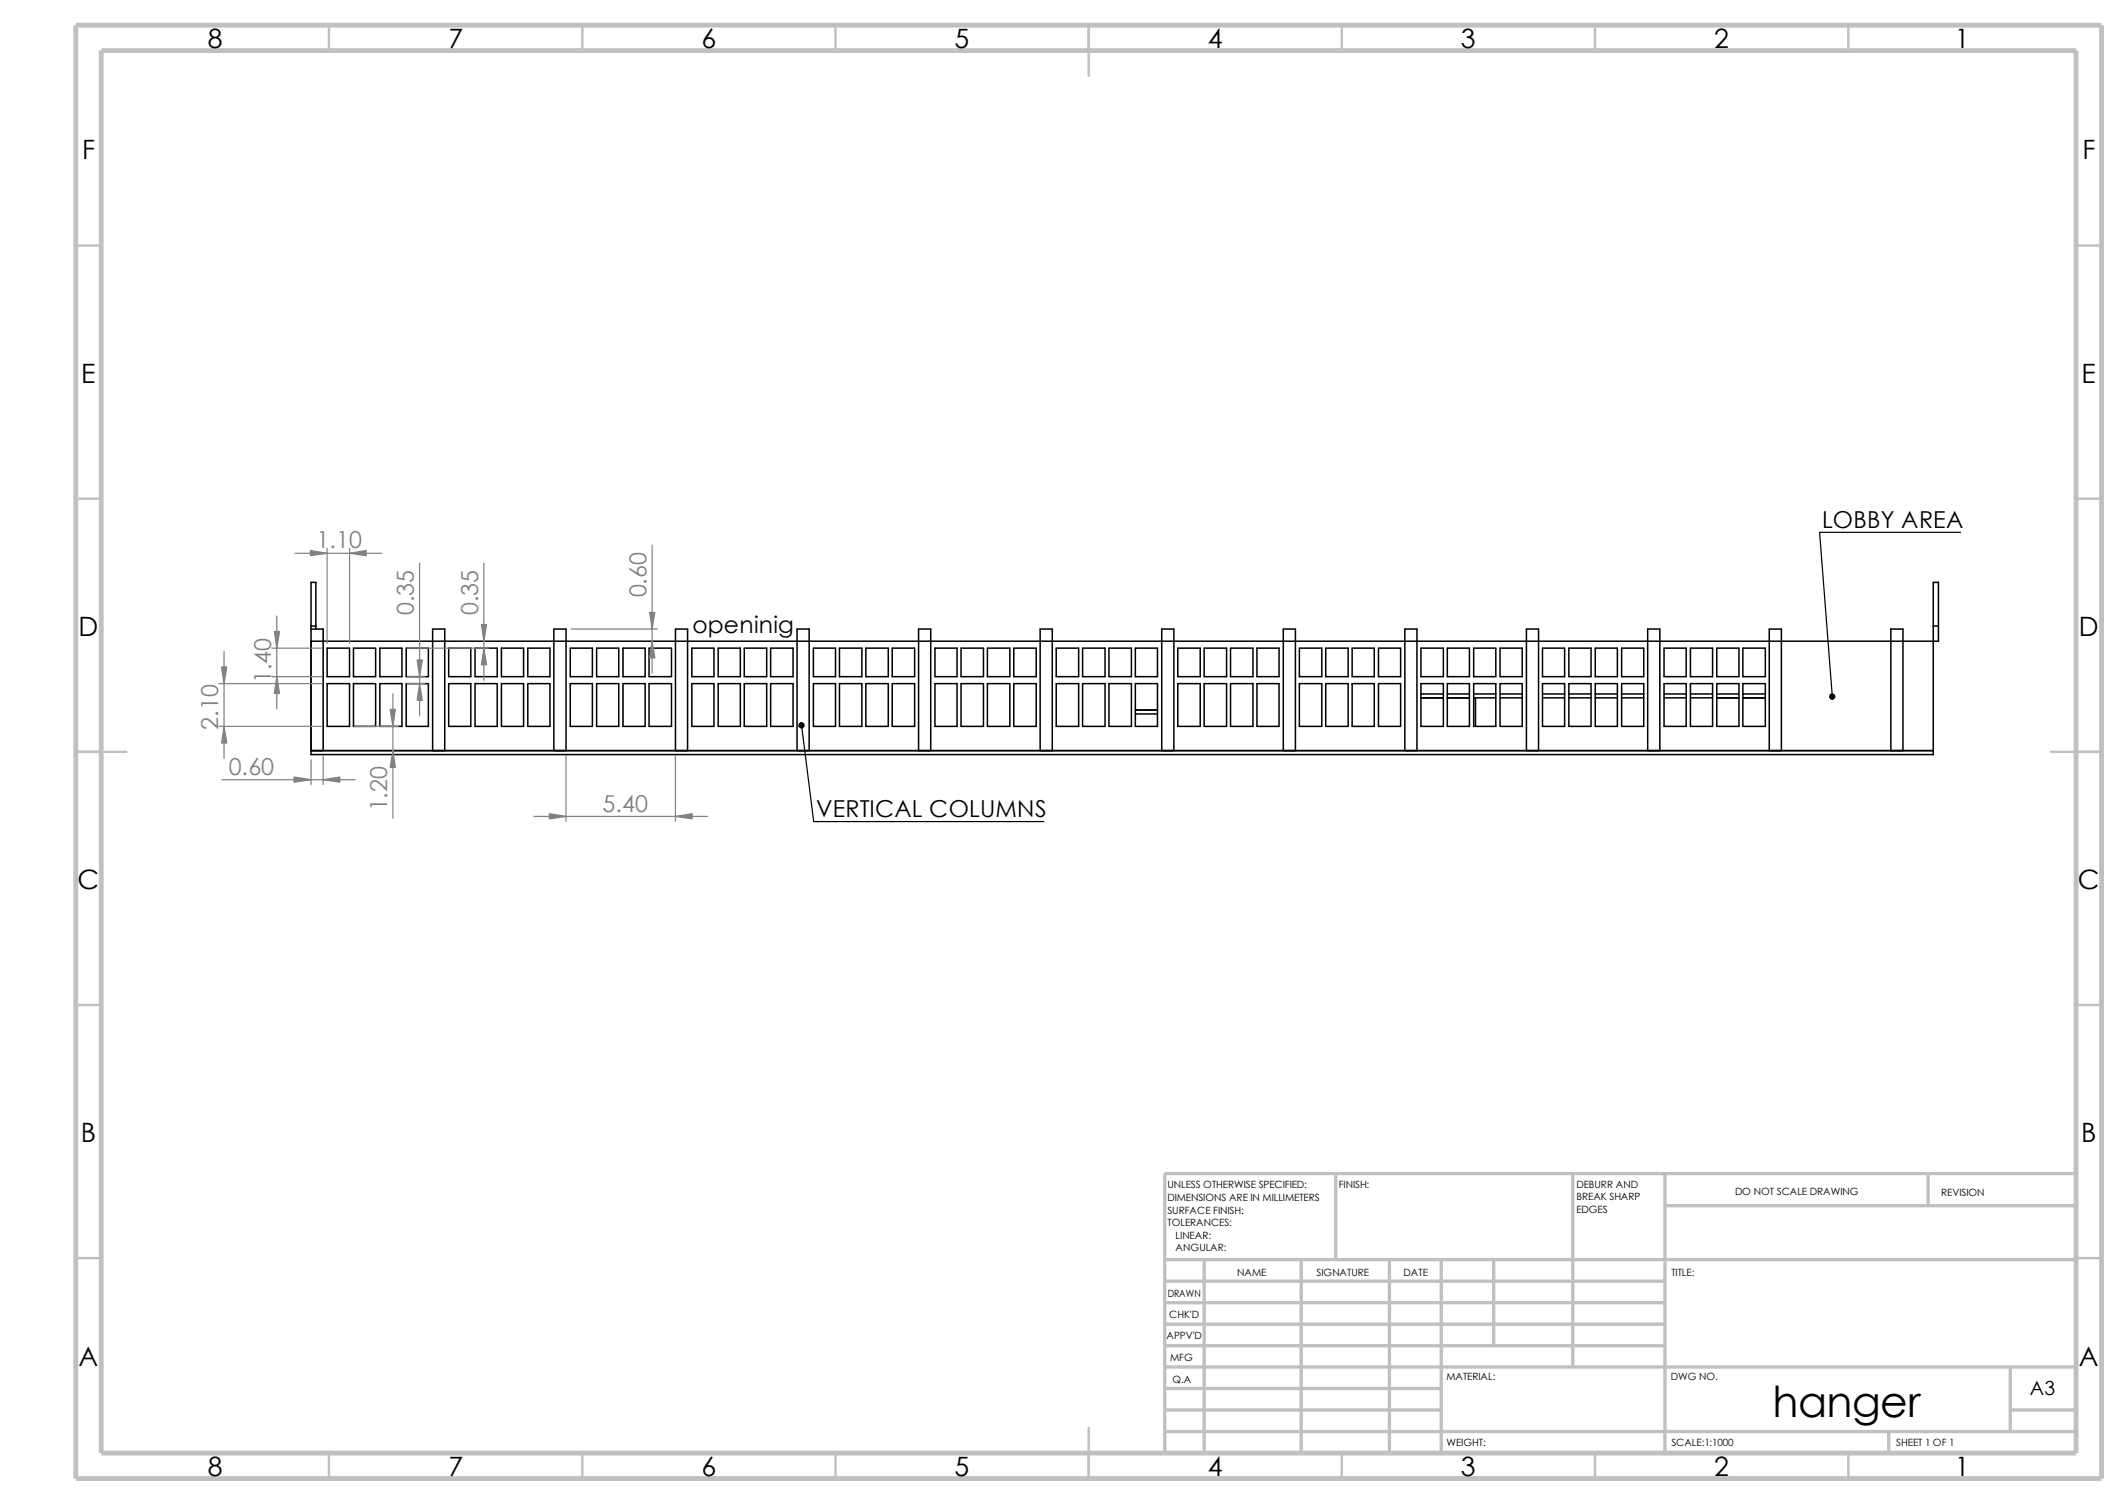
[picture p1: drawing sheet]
<svg xmlns="http://www.w3.org/2000/svg" width="297mm" height="210mm" viewBox="0 0 297 210" stroke-linecap="round" stroke-linejoin="round" font-family="sans-serif">
<g fill="none" stroke="#c0c0c0" stroke-width=".34">
<path d="M45.9 3.5v3.6M81.3 3.5v3.6M116.7 3.5v3.6M152 3.5v7.1M187.4 3.5v3.6M222.7 3.5v3.6M258.1 3.5v3.6M10.6 34.3h3.5M289.9 34.3h3.6M10.6 69.6h3.5M289.9 69.6h3.6M10.6 105h7.1"/>
<path d="M286.4 105h7.1M10.6 140.3h3.5M289.9 140.3h3.6M10.6 175.7h3.5M289.9 175.7h3.6M152 199.4v7.1M45.9 202.9v3.6M81.3 202.9v3.6M116.7 202.9v3.6M187.4 202.9v3.6M222.7 202.9v3.6M258.1 202.9v3.6"/>
</g>
<g fill="none" stroke="#c0c0c0" stroke-width=".47">
<path d="M162.6 175.9h127.3M162.6 178.9h69.9M168.1 175.9v27M181.7 175.9v27M186.5 163.9v12M194 175.9v27M201.3 175.9v27M208.6 175.9v12M219.6 163.9v27M232.5 163.9v39M232.5 168.4h57.4M269.2 163.9v4.5"/>
<path d="M289.9 163.9h-127.3v39M162.6 199.9h127.3M162.6 187.9h69.9M162.6 184.9h69.9M162.6 181.9h69.9M162.6 196.9h38.7M162.6 193.9h38.7M162.6 190.9h127.3M263.7 199.9v3M280.7 196.9h9.2M280.7 190.9v9"/>
</g>
<path d="M10.6 3.5h282.9v203h-282.9zM14.1 7.1h275.8v195.8h-275.8z" fill="none" stroke="#c0c0c0" stroke-width=".68" stroke-linecap="butt"/>
<g fill="none" stroke="#000" stroke-width=".21">
<path d="M43.4 87.8h1.7v17M43.4 87.4h.7M44.1 87.8v-6.5h-.7v24.1h226.6v-24.1h.7v8.2h-227.3M45.7 95.5h3.1v5.9h-3.1zM45.7 90.5h3.1v4h-3.1zM49.4 95.5h3.1v5.9h-3.1zM49.4 90.5h3.1v4h-3.1zM53 95.5h3.1v5.9h-3.1zM53 90.5h3.1v4h-3.1zM56.7 95.5h3.1v5.9h-3.1zM56.7 90.5h3.1v4h-3.1zM62.7 95.5h3v5.9h-3z"/>
<path d="M62.7 90.5h3v4h-3zM66.3 95.5h3.1v5.9h-3.1zM66.3 90.5h3.1v4h-3.1zM70 95.5h3.1v5.9h-3.1zM70 90.5h3.1v4h-3.1zM73.7 95.5h3.1v5.9h-3.1zM73.7 90.5h3.1v4h-3.1zM79.6 95.5h3.1v5.9h-3.1zM79.6 90.5h3.1v4h-3.1zM83.3 95.5h3.1v5.9h-3.1zM83.3 90.5h3.1v4h-3.1zM87 95.5h3.1v5.9h-3.1z"/>
<path d="M87 90.5h3.1v4h-3.1zM90.6 95.5h3.2v5.9h-3.2zM90.6 90.5h3.2v4h-3.2zM96.6 95.5h3.1v5.9h-3.1zM96.6 90.5h3.1v4h-3.1zM100.3 95.5h3.1v5.9h-3.1zM100.3 90.5h3.1v4h-3.1zM103.9 95.5h3.2v5.9h-3.2zM103.9 90.5h3.2v4h-3.2zM107.6 95.5h3.1v5.9h-3.1zM107.6 90.5h3.1v4h-3.1zM113.6 95.5h3.1v5.9h-3.1z"/>
<path d="M113.6 90.5h3.1v4h-3.1zM117.2 95.5h3.2v5.9h-3.2zM117.2 90.5h3.2v4h-3.2zM120.9 95.5h3.1v5.9h-3.1zM120.9 90.5h3.1v4h-3.1zM124.6 95.5h3.1v5.9h-3.1zM124.6 90.5h3.1v4h-3.1zM130.6 95.5h3v5.9h-3zM130.6 90.5h3v4h-3zM134.2 95.5h3.1v5.9h-3.1zM134.2 90.5h3.1v4h-3.1zM137.9 95.5h3.1v5.9h-3.1z"/>
<path d="M137.9 90.5h3.1v4h-3.1zM141.6 95.5h3.1v5.9h-3.1zM141.6 90.5h3.1v4h-3.1zM147.5 95.5h3.1v5.9h-3.1zM147.5 90.5h3.1v4h-3.1zM151.2 95.5h3.1v5.9h-3.1zM151.2 90.5h3.1v4h-3.1zM154.9 95.5h3.1v5.9h-3.1zM154.9 90.5h3.1v4h-3.1zM158.5 99.1h3.1M158.5 99.7h3.1M158.5 95.5h3.1v5.9h-3.1z"/>
<path d="M158.5 90.5h3.1v4h-3.1zM164.5 95.5h3.1v5.9h-3.1zM164.5 90.5h3.1v4h-3.1zM168.1 95.5h3.2v5.9h-3.2zM168.1 90.5h3.2v4h-3.2zM171.8 95.5h3.2v5.9h-3.2zM171.8 90.5h3.2v4h-3.2zM175.5 95.5h3.1v5.9h-3.1zM175.5 90.5h3.1v4h-3.1zM181.4 95.5h3.2v5.9h-3.2zM181.4 90.5h3.2v4h-3.2zM185.1 95.5h3.2v5.9h-3.2z"/>
<path d="M185.1 90.5h3.2v4h-3.2zM188.8 95.5h3.1v5.9h-3.1zM188.8 90.5h3.1v4h-3.1zM192.5 95.5h3.1v5.9h-3.1zM192.5 90.5h3.1v4h-3.1zM198.4 97.5h3.1M198.4 96.9h3.1M198.4 95.5h3.1v5.9h-3.1zM198.4 90.5h3.1v4h-3.1zM202.1 97.5h3.1M202.1 96.9h3.1M202.1 90.5h3.1v4h-3.1z"/>
<path d="M202.1 95.5h3.1v5.9h-3.1zM205.8 97.5h3.1M205.8 96.9h3.1M205.8 95.5h3.1v5.9h-3.1zM205.8 90.5h3.1v4h-3.1zM206 97.5v3.9M209.5 97.5h3.1M209.5 96.9h3.1M209.5 95.5h3.1v5.9h-3.1zM209.5 90.5h3.1v4h-3.1zM215.4 97.5h3.1M215.4 96.9h3.1"/>
<path d="M215.4 95.5h3.1v5.9h-3.1zM215.4 90.5h3.1v4h-3.1zM219.1 97.5h3.1M219.1 96.9h3.1M219.1 95.5h3.1v5.9h-3.1zM219.1 90.5h3.1v4h-3.1zM222.8 97.5h3M222.8 96.9h3M222.8 95.5h3v5.9h-3zM222.8 90.5h3v4h-3zM226.4 97.5h3.1M226.4 96.9h3.1"/>
<path d="M226.4 95.5h3.1v5.9h-3.1zM226.4 90.5h3.1v4h-3.1zM232.4 97.5h3.1M232.4 96.9h3.1M232.4 95.5h3.1v5.9h-3.1zM232.4 90.5h3.1v4h-3.1zM236.1 97.5h3M236.1 96.9h3M236.1 95.5h3v5.9h-3zM236.1 90.5h3v4h-3zM239.7 97.5h3.1M239.7 96.9h3.1"/>
<path d="M239.7 95.5h3.1v5.9h-3.1zM239.7 90.5h3.1v4h-3.1zM243.4 97.5h3.1M243.4 96.9h3.1M243.4 95.5h3.1v5.9h-3.1zM243.4 90.5h3.1v4h-3.1zM270 87.4h.7M43.4 104.8h226.6M60.4 104.8v-17h1.7v17M77.3 104.8v-17h1.7v17M94.3 104.8v-17h1.7v17M111.3 104.8v-17h1.7v17"/>
<path d="M128.3 104.8v-17h1.7v17M145.2 104.8v-17h1.7v17M162.2 104.8v-17h1.7v17M179.2 104.8v-17h1.7v17M196.2 104.8v-17h1.7v17M213.1 104.8v-17h1.7v17M230.1 104.8v-17h1.7v17M247.1 104.8v-17h1.7v17M264 104.8v-17h1.7v17"/>
</g>
<g fill="none" stroke="#808080" stroke-width=".17">
<path d="M41.2 77.3h12.1M45.7 76.5v13.3M48.8 76.5v13.3M58.6 78.7v21.2M67.6 78.7v16.3M91.1 76.1v17.9M30.6 95.5h14.4M31.3 91v14.9M38 90.5h7M38 94.5h7M38.7 86v13M54.9 96.9v17.4"/>
<path d="M56.9 90.5h11.4M56.9 95.5h2.4M56.9 94.5h2.4M79.8 87.8h12M30.6 101.4h14.4M31 108.9h18.6M43.4 106.1v3.5M45.1 105.5v4.1M49.5 101.4h6.1M74.5 114h24.3M79 105.5v9.2M94.3 105.5v9.2"/>
</g>
<g fill="#808080" stroke="#808080" stroke-width=".17">
<path d="M54.5 99.1h.7l-.3 2.3z"/>
<path d="M54.9 104.8l.3 2.3h-.7z"/>
<path d="M48.8 77.3l2.3-.4v.7z"/>
<path d="M43.3 76.9l2.4 .4-2.4 .3z"/>
<path d="M76.7 113.6l2.3 .4-2.3 .3z"/>
<path d="M94.3 114l2.3-.4v.7z"/>
<path d="M45.1 108.9l2.4-.4v.7z"/>
<path d="M41.1 108.5l2.3 .4-2.3 .3z"/>
<path d="M67.6 90.5l.3 2.3h-.7z"/>
<path d="M67.2 87.2h.7l-.3 2.3z"/>
<path d="M31.3 101.4l.4 2.4h-.8z"/>
<path d="M30.9 93.1h.8l-.4 2.4z"/>
<path d="M58.6 95.5l.4 2.3h-.7z"/>
<path d="M58.3 92.2h.7l-.4 2.3z"/>
<path d="M38.3 88.2h.7l-.3 2.3z"/>
<path d="M38.7 94.5l.3 2.3h-.7z"/>
<path d="M91.1 89.5l.3 2.4h-.7z"/>
<path d="M90.7 85.5h.7l-.3 2.3z"/>
</g>
<path d="M273.8 74.3h-19.7l1.8 23M111.9 101.3l1.7 13.4h32.2" fill="none" stroke="#000" stroke-width=".17"/>
<g fill="#000" stroke="#000" stroke-width=".17">
<path d="M255.6 97a.36 .36 0 0 1 .6 .1 .36 .36 0 0 1-.3 .5v-.3v.3a.37 .37 0 0 1-.4-.2 .37 .37 0 0 1 .1-.4z" fill-rule="evenodd"/>
<path d="M111.6 101l.3-.1v.4v-.4a.37 .37 0 0 1 .4 .5 .37 .37 0 0 1-.5 .2 .37 .37 0 0 1-.2-.6z" fill-rule="evenodd"/>
</g>
<text font-size="6" x="247.5" y="197.9">hanger</text>
<g font-size="3.7">
<text x="29" y="6.7">8</text>
<text x="62.6" y="6.7">7</text>
<text x="98" y="6.7">6</text>
<text x="133.3" y="6.7">5</text>
<text x="168.7" y="6.7">4</text>
<text x="204" y="6.7">3</text>
<text x="239.4" y="6.7">2</text>
<text x="273" y="6.7">1</text>
<text x="11.5" y="22.1">F</text>
<text x="290.8" y="22.1">F</text>
<text x="11.3" y="53.4">E</text>
<text x="290.7" y="53.4">E</text>
<text x="11" y="88.8">D</text>
<text x="290.3" y="88.8">D</text>
<text x="10.8" y="124.1">C</text>
<text x="290.2" y="124.1">C</text>
<text x="11.3" y="159.5">B</text>
<text x="290.6" y="159.5">B</text>
<text x="11" y="190.8">A</text>
<text x="290.3" y="190.8">A</text>
<text x="29" y="206.2">8</text>
<text x="62.6" y="206.2">7</text>
<text x="98" y="206.2">6</text>
<text x="133.3" y="206.2">5</text>
<text x="168.7" y="206.2">4</text>
<text x="204" y="206.2">3</text>
<text x="239.4" y="206.2">2</text>
<text x="273" y="206.2">1</text>
</g>
<g font-size="3.3" fill="#808080">
<text x="44.2" y="76.6">1.10</text>
<text x="90.3" y="83.4" transform="rotate(-90 90.3 83.4)">0.60</text>
<text x="57.8" y="85.9" transform="rotate(-90 57.8 85.9)">0.35</text>
<text x="66.8" y="85.9" transform="rotate(-90 66.8 85.9)">0.35</text>
<text x="37.8" y="95.4" transform="rotate(-90 37.8 95.4)">1.40</text>
<text x="30.5" y="101.9" transform="rotate(-90 30.5 101.9)">2.10</text>
<text x="31.9" y="108.2">0.60</text>
<text x="54.1" y="113.3" transform="rotate(-90 54.1 113.3)">1.20</text>
<text x="84.1" y="113.3">5.40</text>
</g>
<g font-size="3.3">
<text x="254.4" y="73.7">LOBBY AREA</text>
<text x="96.7" y="88.3">openinig</text>
<text x="114" y="114">VERTICAL COLUMNS</text>
</g>
<text font-size="2.7" x="283.5" y="194.8">A3</text>
<g font-size="1.4">
<text x="163" y="165.9">UNLESS OTHERWISE SPECIFIED:</text>
<text x="163" y="167.7">DIMENSIONS ARE IN MILLIMETERS</text>
<text x="186.9" y="165.9">FINISH:</text>
<text x="220.1" y="165.9">DEBURR AND</text>
<text x="220.1" y="167.6">BREAK SHARP</text>
<text x="242.3" y="166.9">DO NOT SCALE DRAWING</text>
<text x="271.1" y="167">REVISION</text>
<text x="163" y="171.2">TOLERANCES:</text>
<text x="163" y="169.5">SURFACE FINISH:</text>
<text x="164.2" y="173">LINEAR:</text>
<text x="220.1" y="169.4">EDGES</text>
<text x="164.2" y="174.8">ANGULAR:</text>
<text x="172.8" y="178.2">NAME</text>
<text x="183.9" y="178.2">SIGNATURE</text>
<text x="196" y="178.2">DATE</text>
<text x="233.4" y="178.2">TITLE:</text>
<text x="163.1" y="181.1">DRAWN</text>
<text x="163.3" y="184.1">CHK'D</text>
<text x="162.9" y="187">APPV'D</text>
<text x="163.4" y="190.1">MFG</text>
<text x="163.7" y="193.1">Q.A</text>
<text x="202" y="192.7">MATERIAL:</text>
<text x="233.3" y="192.7">DWG NO.</text>
<text x="202" y="201.9">WEIGHT:</text>
<text x="233.4" y="202">SCALE:1:1000</text>
<text x="264.8" y="202">SHEET 1 OF 1</text>
</g>
</svg>
